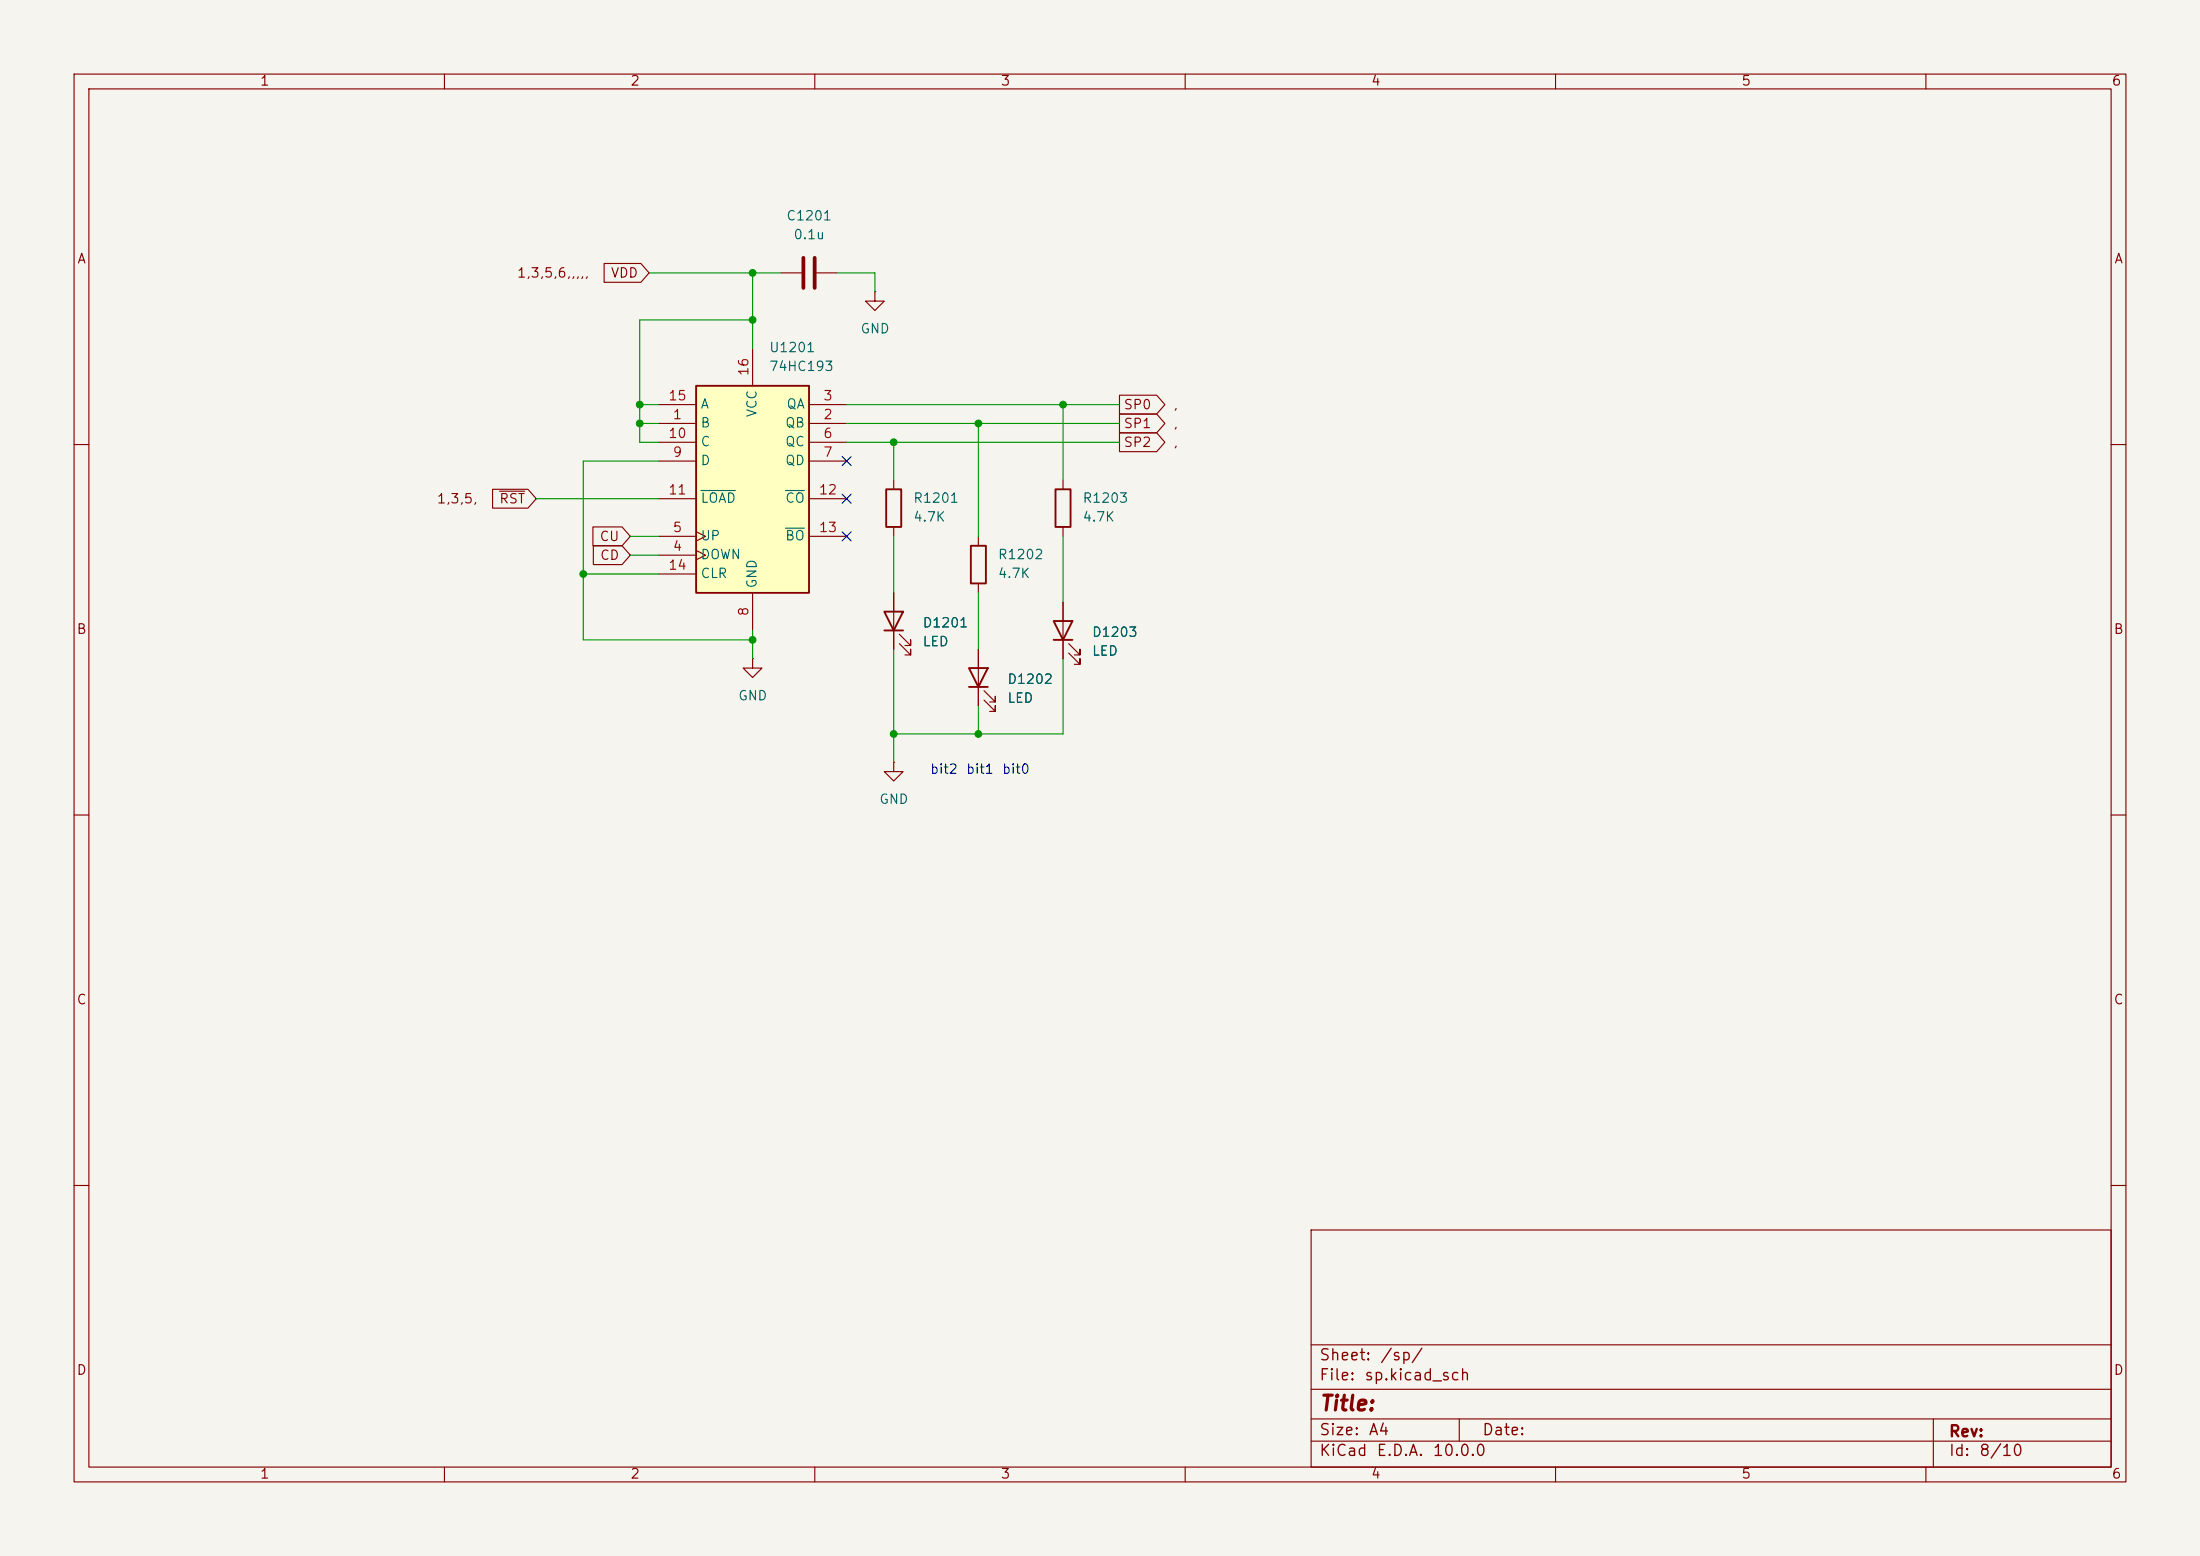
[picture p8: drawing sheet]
<svg xmlns="http://www.w3.org/2000/svg" width="297mm" height="210mm" viewBox="0 0 297 210" stroke-linecap="round" stroke-linejoin="round" font-family="sans-serif">
<path d="M0 0h297v210h-297z" fill="#f5f4ef" stroke="#f5f4ef" stroke-width=".14"/>
<g fill="none" stroke="#840000" stroke-width=".15">
<path d="M10 10h277v190h-277zM12 12h273v186h-273zM60 10v2M110 10v2M160 10v2M210 10v2M260 10v2M105.4 36.8h2.8M110.2 36.8h2.8M118.1 39.4v1.2h1.3l-1.3 1.3-1.3-1.3h1.3M118.1 39.4h.1M10 60h2"/>
<path d="M120.6 64.8v1.2M120.6 71.1v1.3M132.1 72.4v1.3M132.1 78.7v1.3M143.5 64.8v1.2M143.5 71.1v1.3M285 60h2M120.6 80v7.6M121.4 86.9l1.5 1.5v-.8v.8h-.7M121.4 85.6l1.5 1.5v-.7v.7h-.7M132.1 87.6v7.7M132.8 94.5l1.6 1.5v-.7v.7h-.8"/>
<path d="M132.8 93.2l1.6 1.5v-.7v.7h-.8M143.5 81.3v7.6M144.3 88.1l1.5 1.6v-.8v.8h-.8M144.3 86.9l1.5 1.5v-.8v.8h-.8M10 110h2M120.6 102.9v1.2h1.3l-1.3 1.3-1.2-1.3h1.2M120.6 102.9h.1M285 110h2M10 160h2M177 166h108v32h-108zM285 160h2M60 198v2"/>
<path d="M110 198v2M160 198v2M177 194.5h108M177 191.5h108M177 187.5h108M177 181.5h108M197 191.5v3M210 198v2M260 198v2M261 191.5v6.5"/>
</g>
<path d="M108.5 34.8v4.1M110 34.8v4.1" fill="none" stroke="#840000" stroke-width=".51"/>
<path d="M119.6 66h2.1v5.1h-2.1zM131.1 73.7h2v5h-2zM142.5 66h2v5.1h-2zM119.4 82.6h2.5l-1.3 2.5zM119.4 85.1h2.5M130.8 90.2h2.5l-1.2 2.5zM130.8 92.7h2.5M142.2 83.8h2.6l-1.3 2.6zM142.2 86.4h2.6" fill="none" stroke="#840000" stroke-width=".25"/>
<path d="M94 52.1h15.2v27.9h-15.2z" fill="#ffffc2"/>
<path d="M94 52.1h15.2v27.9h-15.2z" fill="none" stroke="#840000" stroke-width=".25"/>
<g fill="none" stroke="#840000" stroke-width=".15">
<path d="M81.6 35.6h4.9l1.1 1.2-1.1 1.3h-4.9zM88.9 57.2h5.1M88.9 54.6h5.1M88.9 59.7h5.1M101.6 47v5.1M109.2 57.2h5.1M109.2 54.6h5.1M109.2 59.7h5.1M151.1 53.3h5.1l1.1 1.3-1.1 1.3h-5.1zM151.1 58.4h5.1l1.1 1.3-1.1 1.3h-5.1zM151.1 55.9h5.1l1.1 1.3-1.1 1.2h-5.1zM66.5 66h4.8l1.1 1.3-1.1 1.3h-4.8z"/>
<path d="M67.4 66.3h3.4M80 71.1h4l1.1 1.3-1.1 1.3h-4zM80.1 73.7h3.9l1.1 1.2-1.1 1.3h-3.9zM88.9 74.9h5.1M88.9 72.4h5.1M88.9 62.2h5.1M88.9 67.3h5.1M88.9 77.5h5.1M94 74.3l1.2 .6-1.2 .7M94 71.8l1.2 .6-1.2 .6M109.2 72.4h5.1M109.2 62.2h5.1"/>
<path d="M109.2 67.3h5.1M101.6 88.9v1.3h1.3l-1.3 1.2-1.3-1.2h1.3M101.6 88.9h.1M101.6 80v5.1M120.6 80v2.6M120.6 85.1v2.5M132.1 87.6v2.6M132.1 92.7v2.6M143.5 81.3v2.5M143.5 86.4v2.5"/>
</g>
<path d="M94.6 66.2h4.7M106 66.2h2.6M106 71.3h2.6" fill="none" stroke="#006464" stroke-width=".15"/>
<g fill="none" stroke="#009600" stroke-width=".15">
<path d="M87.6 36.8h17.8M101.6 36.8v10.2M113 36.8h5.1v2.6M86.4 54.6h2.5M86.4 57.2h2.5M101.6 43.2h-15.2v16.5h2.5M114.3 54.6h36.8M114.3 59.7h36.8M114.3 57.2h36.8M120.6 59.7v5.1M132.1 57.2v15.2M143.5 54.6v10.2"/>
<path d="M72.4 67.3h16.5M78.7 77.5h10.2M85.1 74.9h3.8M85.1 72.4h3.8M88.9 62.2h-10.2v24.2h22.9M120.6 72.4v7.6M143.5 72.4v8.9M101.6 85.1v3.8M120.6 87.6v15.3M132.1 80v7.6M132.1 95.3v3.8M143.5 88.9v10.2h-22.9"/>
</g>
<path d="M113.7 66.7l1.2 1.2M113.7 61.6l1.2 1.2M113.7 71.8l1.2 1.2M114.9 66.7l-1.2 1.2M114.9 61.6l-1.2 1.2M114.9 71.8l-1.2 1.2" fill="none" stroke="#000084" stroke-width=".15"/>
<g fill="#009600" stroke="#009600" stroke-width=".14">
<circle cx="143.5" cy="54.6" r=".46"/>
<circle cx="132.1" cy="57.2" r=".46"/>
<circle cx="120.6" cy="59.7" r=".46"/>
<circle cx="120.6" cy="99.1" r=".46"/>
<circle cx="132.1" cy="99.1" r=".46"/>
<circle cx="101.6" cy="36.8" r=".46"/>
<circle cx="101.6" cy="43.2" r=".46"/>
<circle cx="86.4" cy="57.2" r=".46"/>
<circle cx="78.7" cy="77.5" r=".46"/>
<circle cx="101.6" cy="86.4" r=".46"/>
<circle cx="86.4" cy="54.6" r=".46"/>
</g>
<text font-size="2" fill="#840000" x="178" y="190.9">Title:</text>
<g font-size="1.5" fill="#840000">
<text x="178" y="184">Sheet:</text>
<text x="186.2" y="184">/sp/</text>
<text x="178" y="186.7">File:</text>
<text x="184.1" y="186.7">sp.kicad_sch</text>
<text x="178" y="196.9">KiCad</text>
<text x="178" y="194.1">Size:</text>
<text x="184.7" y="194.1">A4</text>
<text x="185.7" y="196.9">E.D.A.</text>
<text x="193.3" y="196.9">10.0.0</text>
<text x="200" y="194.1">Date:</text>
<text x="263" y="194.3">Rev:</text>
<text x="263" y="196.9">Id:</text>
<text x="267.1" y="196.9">8/10</text>
</g>
<g font-size="1.3" fill="#840000">
<text x="35" y="11.9">1</text>
<text x="85" y="11.9">2</text>
<text x="135" y="11.9">3</text>
<text x="185" y="11.9">4</text>
<text x="235" y="11.9">5</text>
<text x="285" y="11.9">6</text>
<text x="10.3" y="35.9">A</text>
<text x="285.3" y="35.9">A</text>
<text x="69.7" y="37.8">1,3,5,6,,,,,</text>
<text x="82.4" y="37.8">VDD</text>
<text x="151.6" y="55.6">SP0</text>
<text x="151.6" y="58.1">SP1</text>
<text x="158.3" y="55.6">,</text>
<text x="158.3" y="58.1">,</text>
<text x="151.6" y="60.6">SP2</text>
<text x="158.3" y="60.6">,</text>
<text x="58.9" y="68.3">1,3,5,</text>
<text x="67.3" y="68.3">RST</text>
<text x="80.9" y="73.3">CU</text>
<text x="80.9" y="75.9">CD</text>
<text x="10.3" y="85.9">B</text>
<text x="285.3" y="85.9">B</text>
<text x="10.3" y="135.9">C</text>
<text x="285.3" y="135.9">C</text>
<text x="10.3" y="185.9">D</text>
<text x="285.3" y="185.9">D</text>
<text x="35" y="199.9">1</text>
<text x="85" y="199.9">2</text>
<text x="135" y="199.9">3</text>
<text x="185" y="199.9">4</text>
<text x="235" y="199.9">5</text>
<text x="285" y="199.9">6</text>
</g>
<g font-size="1.3" fill="#006464">
<text x="106.1" y="30.1">C1201</text>
<text x="107" y="32.6">0.1u</text>
<text x="103.8" y="47.9">U1201</text>
<text x="116.1" y="45.3">GND</text>
<text x="103.8" y="50.4">74HC193</text>
<text x="94.5" y="58">B</text>
<text x="94.5" y="55.5">A</text>
<text x="102.5" y="56.4" transform="rotate(-90 102.5 56.4)">VCC</text>
<text x="105.9" y="58">QB</text>
<text x="106.1" y="55.5">QA</text>
<text x="94.5" y="63.1">D</text>
<text x="94.5" y="60.6">C</text>
<text x="105.9" y="60.6">QC</text>
<text x="105.9" y="63.1">QD</text>
<text x="94.5" y="68.2">LOAD</text>
<text x="105.9" y="68.2">CO</text>
<text x="123.2" y="68.2">R1201</text>
<text x="123.2" y="70.7">4.7K</text>
<text x="146.1" y="68.2">R1203</text>
<text x="146.1" y="70.7">4.7K</text>
<text x="94.5" y="75.8">DOWN</text>
<text x="94.5" y="73.3">UP</text>
<text x="105.9" y="73.3">BO</text>
<text x="134.6" y="75.8">R1202</text>
<text x="94.5" y="78.3">CLR</text>
<text x="102.5" y="79.5" transform="rotate(-90 102.5 79.5)">GND</text>
<text x="134.6" y="78.3">4.7K</text>
<text x="124.5" y="87.5">LED</text>
<text x="124.5" y="85">D1201</text>
<text x="147.3" y="88.8">LED</text>
<text x="147.3" y="86.3">D1203</text>
<text x="99.6" y="94.8">GND</text>
<text x="135.9" y="95.2">LED</text>
<text x="135.9" y="92.6">D1202</text>
<text x="118.6" y="108.8">GND</text>
</g>
<g font-size="1.3" fill="#a90000">
<text x="101.3" y="50.8" transform="rotate(-90 101.3 50.8)">16</text>
<text x="90.1" y="59.4">10</text>
<text x="90.1" y="54.4">15</text>
<text x="90.7" y="56.9">1</text>
<text x="111.1" y="56.9">2</text>
<text x="111.1" y="54.4">3</text>
<text x="111.1" y="59.4">6</text>
<text x="90.7" y="62">9</text>
<text x="111.1" y="62">7</text>
<text x="90.1" y="67.1">11</text>
<text x="110.4" y="67.1">12</text>
<text x="90.1" y="77.2">14</text>
<text x="90.7" y="74.7">4</text>
<text x="90.7" y="72.1">5</text>
<text x="110.4" y="72.1">13</text>
<text x="101.3" y="83.3" transform="rotate(-90 101.3 83.3)">8</text>
</g>
<g font-size="1.3" fill="#0000c2">
<text x="125.5" y="104.8">bit2</text>
<text x="130.3" y="104.8">bit1</text>
<text x="135.2" y="104.8">bit0</text>
</g>
</svg>
